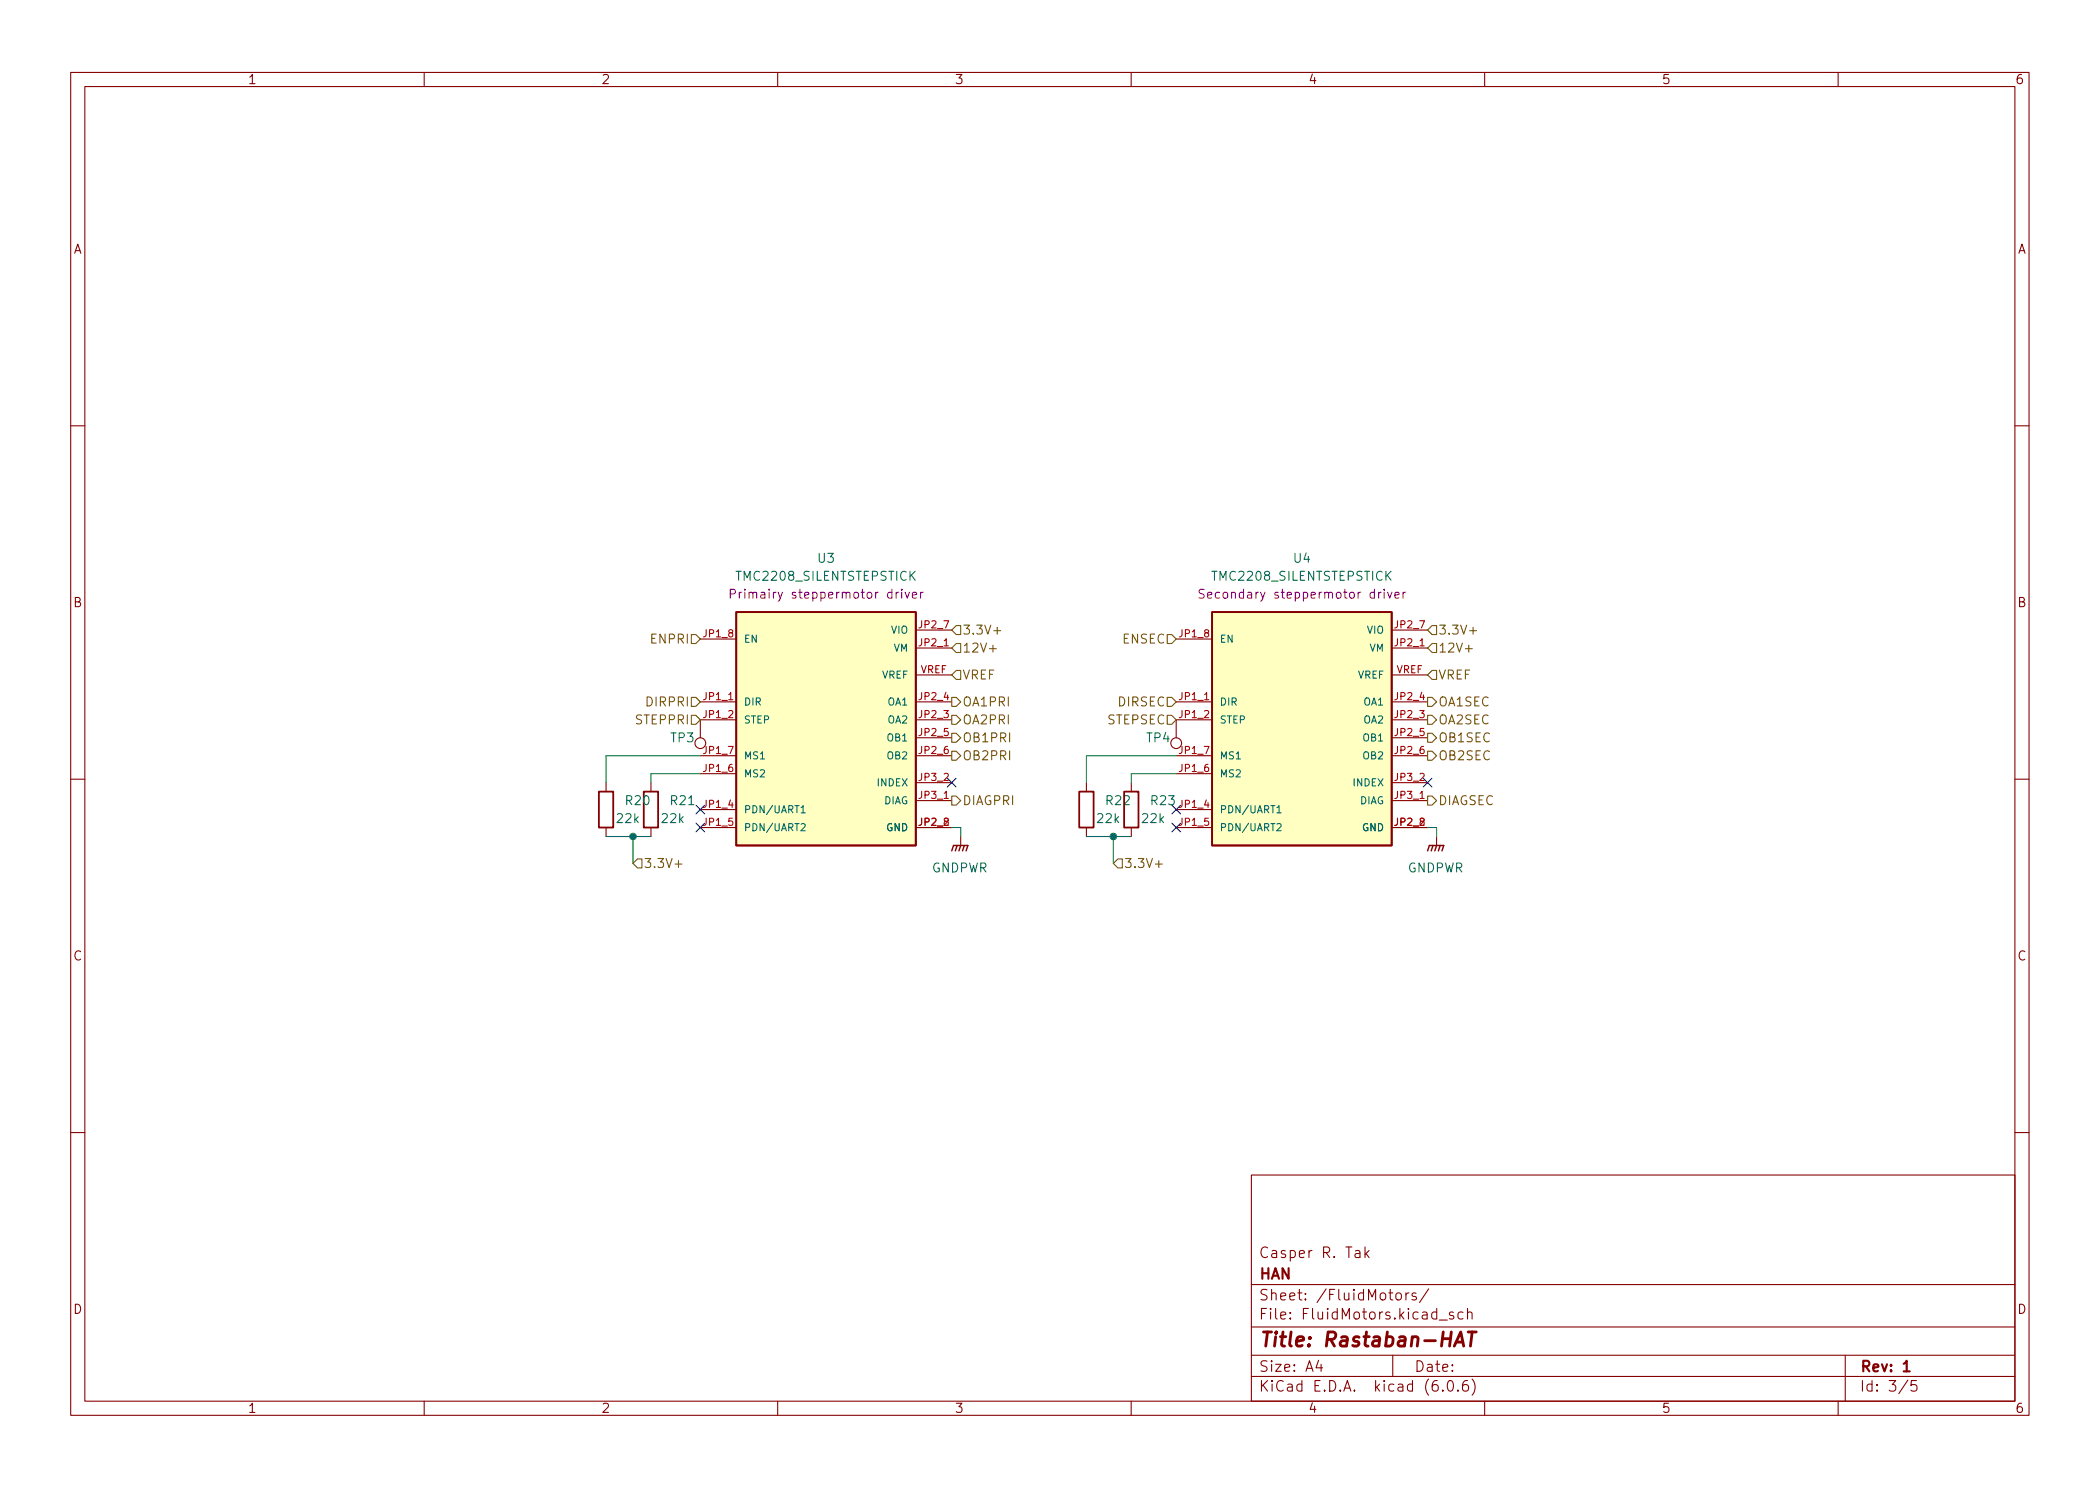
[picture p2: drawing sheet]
<svg xmlns="http://www.w3.org/2000/svg" width="297mm" height="210mm" viewBox="0 0 297 210" stroke-linecap="round" stroke-linejoin="round" font-family="sans-serif">
<g fill="none" stroke="#840000" stroke-width=".15">
<path d="M10 10.2h277v190.1h-277zM12 12.2h273v186.1h-273zM60 10.2v2M110 10.2v2M160 10.2v2M210 10.2v2M260 10.2v2M10 60.2h2M285 60.2h2M99.1 99.3h5M99.1 90.4h5M129.5 99.3h5.1"/>
<path d="M129.5 91.7h5.1M129.5 89.1h5.1M129.5 95.5h5.1M166.4 99.3h5M166.4 90.4h5M196.8 99.3h5.1M196.8 91.7h5.1M196.8 89.1h5.1M196.8 95.5h5.1M10 110.2h2M85.7 110.7v1.3M85.7 117.1v1.3"/>
<path d="M92.1 110.7v1.3M92.1 117.1v1.3M99.1 114.5h5M99.1 117.1h5M99.1 109.5h5M99.1 106.9h5M104.1 101.8h-5v2.6M129.5 101.8h5.1M129.5 117.1h5.1M129.5 106.9h5.1M129.5 104.4h5.1M129.5 113.3h5.1"/>
<path d="M129.5 110.7h5.1M135.9 118.4v1.2M153.7 110.7v1.3M153.7 117.1v1.3M160 110.7v1.3M160 117.1v1.3M166.4 114.5h5M166.4 117.1h5M166.4 109.5h5M166.4 106.9h5M171.4 101.8h-5v2.6M196.8 101.8h5.1"/>
<path d="M196.8 117.1h5.1M196.8 106.9h5.1M196.8 104.4h5.1M196.8 113.3h5.1M196.8 110.7h5.1M203.2 118.4v1.2M285 110.2h2M10 160.2h2M177 166.3h108v32h-108zM191.7 177l.2-.1 .4 .1 .1 .9M192.4 177.3l-.5 .1a.29 .29 0 0 0-.3 .2 .29 .29 0 0 0 .3 .3h.5M193.1 176.4v1.5"/>
<path d="M193.2 177.4l.4 .5M193.6 176.9l-.5 .6M285 160.2h2M60 198.3v2M110 198.3v2M160 198.3v2M177 194.8h108M177 191.8h108M177 187.8h108M177 181.8h108M186.5 192.5l-.4 1h1M186.9 193v1"/>
<path d="M197 191.8v3M197.5 183.1a.41 .41 0 0 1 .4-.2 .41 .41 0 0 1 .3 .3v.4a.41 .41 0 0 1-.4 .3 .41 .41 0 0 1-.4-.3zM198.9 182.9v1M199.3 182.9l-.3 .1-.1 .2M200.3 183l-.4-.1-.2 .2 .1 .3 .5 .1 .1 .1-.1 .3h-.2h-.4M202.1 182.4l-1.3 1.9M203.6 186.8h1.1M204.1 196.7v.1h-.1l.1-.1v.1M204.9 195.4a.36 .36 0 0 1 .6 .2 .77 .77 0 0 1-.4 1.2 1 1 0 0 1-.2-1.4zM205.6 185.7l-.4-.1-.2 .2 .1 .3 .5 .1v.1v.3h-.2h-.4M206.2 196.7l.1 .1h-.1h-.1l.1-.1v.1M206.9 185.7l-.4-.1-.3 .3v.4l.2 .3h.1h.4"/>
<path d="M207.6 195.3a.59 .59 0 0 0-.7 .7v.5l.1 .3h.4l.2-.1 .1-.5-.1-.2-.5-.1-.2 .3M207.6 185.8a.37 .37 0 0 1 .6 0v.8M207.6 185.1v1.5M208.2 195.1a1.72 1.72 0 0 1 0 2.3M210 198.3v2M260 198.3v2M261 191.8v6.5M269.9 195.3l-1.3 1.9M271.1 195.3h-.7l-.1 .7 .2-.1 .5 .1 .2 .2-.1 .5-.2 .1h-.4l-.2-.1"/>
<circle cx="99.1" cy="105.2" r=".76"/>
<circle cx="166.4" cy="105.2" r=".76"/>
</g>
<path d="M269.3 193l.4-.5v1.5M269.3 194h.8" fill="none" stroke="#840000" stroke-width=".3"/>
<path d="M205.7 190.5l.9-2 .4 2M206 189.9h.9M207.7 188.5h1.1M208.2 188.5l-.2 2" fill="none" stroke="#840000" stroke-width=".4"/>
<g fill="#ffffc2" stroke="#ffffc2" stroke-width=".14">
<path d="M104.1 86.6h25.4v33h-25.4z"/>
<path d="M171.4 86.6h25.4v33h-25.4z"/>
</g>
<path d="M104.1 86.6h25.4v33h-25.4zM171.4 86.6h25.4v33h-25.4zM84.7 112h2v5.1h-2zM91.1 112h2v5.1h-2zM152.7 112h2v5.1h-2zM159 112h2v5.1h-2z" fill="none" stroke="#840000" stroke-width=".25"/>
<path d="M113.3 114.3l.3-.3v1M113.3 116.6l.4-.1 .2 .3-.6 .7h.6M113.3 115h.6M180.6 114.3l.3-.3v1M180.6 116.6l.4-.1 .2 .3-.6 .7h.6M180.6 115h.6" fill="none" stroke="#006464" stroke-width=".15"/>
<path d="M103.3 84h.6l.1-.2v-.3l-.2-.1h-.5v1.2M127.5 83.4v.1M128 83.8l.3 .8 .3-.8M129.1 84.2l.6-.1-.1-.2-.4-.1-.1 .2v.6h.5M130.2 83.8v.8M130.6 83.8l-.3 .1-.1 .1M170.3 83.4h-.5l-.1 .1v.4l.5 .2 .1 .3-.2 .2h-.5M196.3 83.8l.3 .8 .3-.8M197.3 84.2l.6-.1-.1-.2-.3-.1-.2 .2 .1 .6h.4M198.5 83.8v.8M198.8 83.8l-.2 .1-.1 .1" fill="none" stroke="#840084" stroke-width=".15"/>
<path d="M135.4 119.6l-.3 .8M135.9 119.6l-.3 .8M136.4 119.6l-.3 .8M202.7 119.6l-.3 .8M203.2 119.6l-.3 .8M203.7 119.6l-.2 .8M134.6 120.4l.3-.8h2l-.2 .8M201.9 120.4l.3-.8h2l-.2 .8" fill="none" stroke="#840000" stroke-width=".2"/>
<g fill="none" stroke="#725600" stroke-width=".15">
<path d="M97.8 89.8h.6l.7 .6-.7 .7h-.6zM97.8 98.7h.6l.7 .6-.7 .6h-.6zM134.6 98.7h.7l.6 .6-.6 .6h-.7zM134.6 95.5l.7-.6h.6v1.2h-.6zM134.6 89.1l.7-.6h.6v1.3h-.6zM135.3 91.1h.6v1.2h-.6l-.7-.6zM140 91.8h.9M140.6 89.2h.9M165.1 98.7h.6l.7 .6-.7 .6h-.6zM165.1 89.8h.6l.7 .6-.7 .7h-.6zM201.9 98.7h.7l.6 .6-.6 .6h-.7zM202.6 91.1h.6v1.2h-.6l-.7-.6z"/>
<path d="M202.6 94.9h.6v1.2h-.6l-.7-.6zM202.6 88.5h.6v1.3h-.6l-.7-.7zM207.3 91.8h.9M207.9 89.2h.9M97.8 101.2h.6l.7 .6-.7 .7h-.6zM134.6 106.3h.7l.6 .6-.6 .7h-.7zM134.6 103.8h.7l.6 .6-.6 .6h-.7zM134.6 112.6h.7l.6 .7-.6 .6h-.7zM134.6 101.2h.7l.6 .6-.6 .7h-.7zM165.1 101.2h.6l.7 .6-.7 .7h-.6zM201.9 101.2h.7l.6 .6-.6 .7h-.7zM201.9 103.8h.7l.6 .6-.6 .6h-.7z"/>
<path d="M201.9 112.6h.7l.6 .7-.6 .6h-.7zM201.9 106.3h.7l.6 .6-.6 .7h-.7zM90.2 121.5h.6v1.3h-.6l-.7-.6zM95.5 122.3h1M158.1 121.5h.6v1.3h-.6l-.6-.6zM163.4 122.3h1"/>
</g>
<path d="M85.7 118.4h6.4M89.5 118.4v3.8M99.1 109.5h-7v1.2M99.1 106.9h-13.4v3.8M134.6 117.1h1.3v1.3M153.7 118.4h6.3M157.5 118.4v3.8M166.4 109.5h-6.4v1.2M166.4 106.9h-12.7v3.8M201.9 117.1h1.3v1.3" fill="none" stroke="#009600" stroke-width=".15"/>
<path d="M98.5 116.5l1.2 1.2M98.5 113.9l1.2 1.3M99.7 116.5l-1.2 1.2M99.7 113.9l-1.2 1.3M134 110.1l1.2 1.2M135.2 110.1l-1.2 1.2M165.8 116.5l1.2 1.2M165.8 113.9l1.2 1.3M167 116.5l-1.2 1.2M167 113.9l-1.2 1.3M201.3 110.1l1.2 1.2M202.5 110.1l-1.2 1.2" fill="none" stroke="#000084" stroke-width=".15"/>
<g fill="#009600" stroke="#009600" stroke-width=".15">
<circle cx="89.5" cy="118.4" r=".46"/>
<circle cx="157.5" cy="118.4" r=".46"/>
</g>
<text font-size="2.8" fill="#840000" x="178" y="190.6">Title: Rastaban-HAT</text>
<g font-size="2.1" fill="#840000">
<text x="178" y="178">Casper R. Tak</text>
<text x="178" y="184">Sheet: /FluidMotors/</text>
<text x="178" y="181">HAN</text>
<text x="178" y="186.7">File: FluidMotors.kicad_sch</text>
<text x="178" y="196.9">KiCad E.D.A. kicad (6.0.6)</text>
<text x="178" y="194.1">Size: A4</text>
<text x="200" y="194.1">Date:</text>
<text x="263" y="194.1">Rev: 1</text>
<text x="263" y="196.9">Id: 3/5</text>
</g>
<g font-size="1.8" fill="#840000">
<text x="35" y="11.9">1</text>
<text x="85" y="11.9">2</text>
<text x="135" y="11.9">3</text>
<text x="185" y="11.9">4</text>
<text x="235" y="11.9">5</text>
<text x="285" y="11.9">6</text>
<text x="10.3" y="35.9">A</text>
<text x="285.3" y="35.9">A</text>
<text x="10.3" y="85.9">B</text>
<text x="285.3" y="85.9">B</text>
<text x="10.3" y="135.9">C</text>
<text x="285.3" y="135.9">C</text>
<text x="10.3" y="185.9">D</text>
<text x="285.3" y="185.9">D</text>
<text x="35" y="199.9">1</text>
<text x="85" y="199.9">2</text>
<text x="135" y="199.9">3</text>
<text x="185" y="199.9">4</text>
<text x="235" y="199.9">5</text>
<text x="285" y="199.9">6</text>
</g>
<g font-size="1.8" fill="#006464">
<text x="104.4" y="82.2">TMC2208_SILENTSTEPSTICK</text>
<text x="115.7" y="79.6">U3</text>
<text x="171.7" y="82.2">TMC2208_SILENTSTEPSTICK</text>
<text x="183" y="79.6">U4</text>
<text x="94.9" y="105">TP3</text>
<text x="162.2" y="105">TP4</text>
<text x="88.6" y="113.9">R20</text>
<text x="94.9" y="113.9">R21</text>
<text x="156.5" y="113.9">R22</text>
<text x="162.9" y="113.9">R23</text>
<text x="87.3" y="116.5">22k</text>
<text x="93.7" y="116.5">22k</text>
<text x="155.3" y="116.5">22k</text>
<text x="161.6" y="116.5">22k</text>
<text x="131.7" y="123.4">GNDPWR</text>
<text x="199" y="123.4">GNDPWR</text>
</g>
<g font-size="1.8" fill="#840084">
<text x="104.7" y="84.7">Primairy steppermotor driver</text>
<text x="171" y="84.7">Secondary steppermotor driver</text>
</g>
<g font-size="1.8" fill="#725600">
<text x="136.1" y="89.8">3.3V+</text>
<text x="203.4" y="89.8">3.3V+</text>
<text x="92.2" y="91.1">ENPRI</text>
<text x="136.1" y="92.3">12V+</text>
<text x="158.8" y="91.1">ENSEC</text>
<text x="203.4" y="92.3">12V+</text>
<text x="91.6" y="99.9">DIRPRI</text>
<text x="136.1" y="99.9">OA1PRI</text>
<text x="136.1" y="96.1">VREF</text>
<text x="158.2" y="99.9">DIRSEC</text>
<text x="203.4" y="96.1">VREF</text>
<text x="203.4" y="99.9">OA1SEC</text>
<text x="90" y="102.5">STEPPRI</text>
<text x="136.1" y="107.6">OB2PRI</text>
<text x="136.1" y="105">OB1PRI</text>
<text x="136.1" y="102.5">OA2PRI</text>
<text x="156.7" y="102.5">STEPSEC</text>
<text x="203.4" y="102.5">OA2SEC</text>
<text x="203.4" y="105">OB1SEC</text>
<text x="203.4" y="107.6">OB2SEC</text>
<text x="136.1" y="113.9">DIAGPRI</text>
<text x="203.4" y="113.9">DIAGSEC</text>
<text x="91" y="122.8">3.3V+</text>
<text x="158.9" y="122.8">3.3V+</text>
</g>
<g font-size="1.4" fill="#006464">
<text x="126.1" y="89.7">VIO</text>
<text x="193.4" y="89.7">VIO</text>
<text x="105.2" y="90.9">EN</text>
<text x="126.4" y="92.2">VM</text>
<text x="172.5" y="90.9">EN</text>
<text x="193.7" y="92.2">VM</text>
<text x="105.2" y="99.8">DIR</text>
<text x="124.8" y="96">VREF</text>
<text x="125.6" y="99.8">OA1</text>
<text x="172.5" y="99.8">DIR</text>
<text x="192.1" y="96">VREF</text>
<text x="192.9" y="99.8">OA1</text>
<text x="105.2" y="102.4">STEP</text>
<text x="105.2" y="107.4">MS1</text>
<text x="125.6" y="102.4">OA2</text>
<text x="125.6" y="104.9">OB1</text>
<text x="125.6" y="107.4">OB2</text>
<text x="172.5" y="102.4">STEP</text>
<text x="172.5" y="107.4">MS1</text>
<text x="192.9" y="102.4">OA2</text>
<text x="192.9" y="104.9">OB1</text>
<text x="192.9" y="107.4">OB2</text>
<text x="105.2" y="110">MS2</text>
<text x="124.2" y="111.2">INDEX</text>
<text x="125" y="113.8">DIAG</text>
<text x="172.5" y="110">MS2</text>
<text x="191.5" y="111.2">INDEX</text>
<text x="192.3" y="113.8">DIAG</text>
<text x="105.2" y="115.1">PDN/UART1</text>
<text x="105.2" y="117.6">PDN/UART2</text>
<text x="125.4" y="117.6">GND</text>
<text x="172.5" y="115.1">PDN/UART1</text>
<text x="172.5" y="117.6">PDN/UART2</text>
<text x="192.7" y="117.6">GND</text>
</g>
<g font-size="1.4" fill="#a90000">
<text x="130" y="88.9">JP2_7</text>
<text x="197.3" y="88.9">JP2_7</text>
<text x="99.6" y="90.2">JP1_8</text>
<text x="130" y="91.4">JP2_1</text>
<text x="130.2" y="95.2">VREF</text>
<text x="166.9" y="90.2">JP1_8</text>
<text x="197.3" y="91.4">JP2_1</text>
<text x="197.5" y="95.2">VREF</text>
<text x="99.6" y="99.1">JP1_1</text>
<text x="99.6" y="101.6">JP1_2</text>
<text x="130" y="101.6">JP2_3</text>
<text x="130" y="99.1">JP2_4</text>
<text x="166.9" y="99.1">JP1_1</text>
<text x="166.9" y="101.6">JP1_2</text>
<text x="197.3" y="101.6">JP2_3</text>
<text x="197.3" y="99.1">JP2_4</text>
<text x="99.6" y="106.7">JP1_7</text>
<text x="130" y="104.1">JP2_5</text>
<text x="130" y="106.7">JP2_6</text>
<text x="166.9" y="106.7">JP1_7</text>
<text x="197.3" y="104.1">JP2_5</text>
<text x="197.3" y="106.7">JP2_6</text>
<text x="99.6" y="109.2">JP1_6</text>
<text x="130" y="113">JP3_1</text>
<text x="130" y="110.5">JP3_2</text>
<text x="166.9" y="109.2">JP1_6</text>
<text x="197.3" y="113">JP3_1</text>
<text x="197.3" y="110.5">JP3_2</text>
<text x="99.6" y="114.3">JP1_4</text>
<text x="99.6" y="116.8">JP1_5</text>
<text x="130" y="116.8">JP2_2</text>
<text x="166.9" y="114.3">JP1_4</text>
<text x="166.9" y="116.8">JP1_5</text>
<text x="197.3" y="116.8">JP2_2</text>
</g>
</svg>
